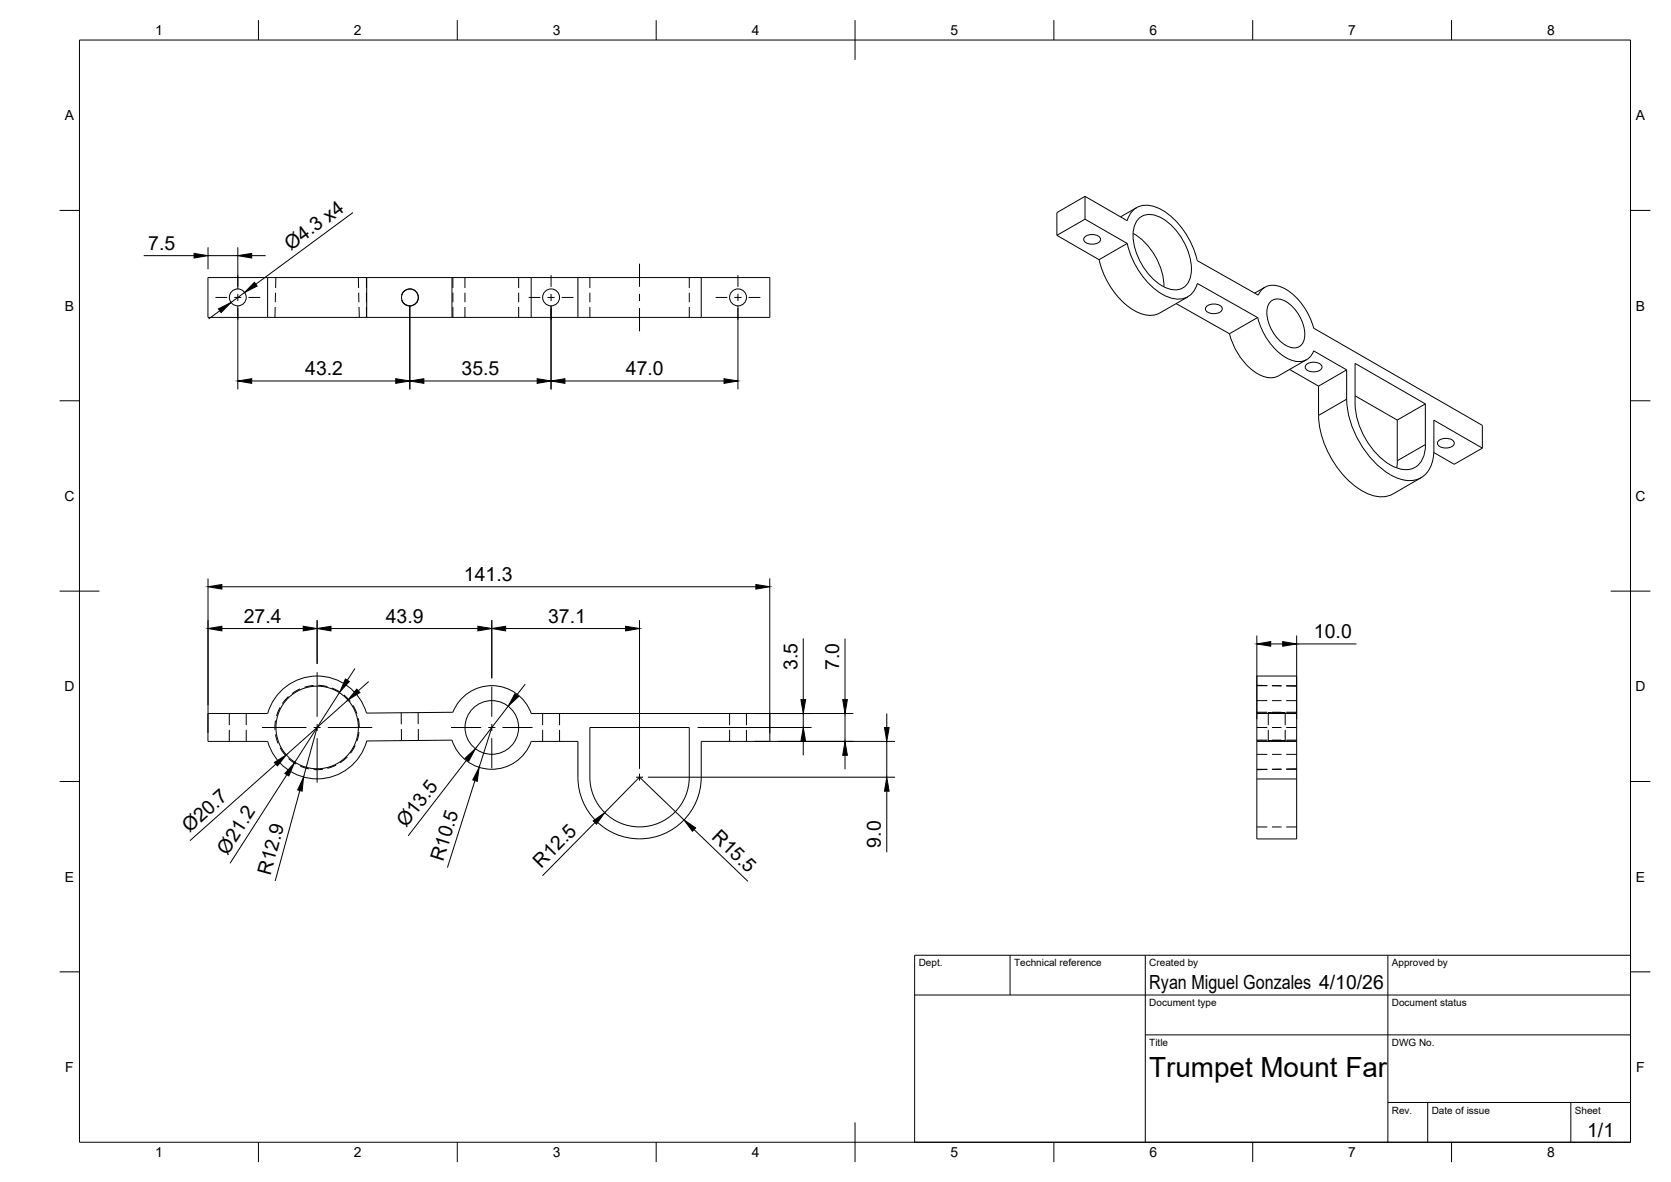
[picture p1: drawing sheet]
<svg xmlns="http://www.w3.org/2000/svg" width="420mm" height="297mm" viewBox="0 0 420 297" stroke-linecap="round" stroke-linejoin="round" font-family="sans-serif">
<!-- layer: Visible -->
<g fill="none" stroke="#000" stroke-width=".25">
<path d="M265.7 59.1l10.7 6.2M272.7 59.6a2.82 2.82 0 0 1 4 .4 1.73 1.73 0 0 1-2.1 1.4 1.73 1.73 0 0 1-2.1-1.4zM272.8 49.3l10.6 6.1a4.9 4.9 0 0 1 6.6-3.6 18.1 18.1 0 0 1 10.3 11.3l.7 2.4M272.8 49.3v5.8M272.8 55.1l10.6 6.1M272.8 49.3l-7.1 4.1v5.7M272.8 55.1l-7.1 4M284.9 58.7a16.4 16.4 0 0 1 7.8 13.4M285.8 52.2l-4 2.3M286.1 55.2a4.2 4.2 0 0 1 5.1-.9 15.5 15.5 0 0 1 8.3 14.5 4.2 4.2 0 0 1-6.2 3.6 15.5 15.5 0 0 1-8.3-14.5l.2-1zM67.3 69.8h24.9M67.3 79.8h24.9"/>
<path d="M67.3 69.8h-15v10h15M67.3 69.8v10M92.2 69.8h21.4M92.2 79.8h21.4M92.2 69.8v10M103.1 72.6a2.13 2.13 0 0 1 2.1 2.1 2.13 2.13 0 0 1-2.1 2.2M113.6 69.8h20M113.6 79.8h20M113.6 69.8v10M133.6 69.8h11.7M133.6 79.8h11.7M133.6 69.8v10"/>
<path d="M145.3 69.8h31M145.3 79.8h31M145.3 69.8v10M176.3 69.8v10M176.3 69.8h17.3v10h-17.3M276.4 65.3a20.1 20.1 0 0 0 9.3 13 6.3 6.3 0 0 0 5.9 .4l7.1-4.1M283.4 61.2l-7 4.1M283.4 61.2a19.7 19.7 0 0 0 10 13.3 5.1 5.1 0 0 0 7.3-2.3l.4-1 15.1 8.6-7.1 4.1M295.7 76.3l13.4 7.6M301 65.5l15.4 8.7a4.1 4.1 0 0 1 6.1-1.9 16.1 16.1 0 0 1 7.8 10.2M303.3 77.1a2.81 2.81 0 0 1 4 .3 1.74 1.74 0 0 1-2.1 1.4 1.72 1.72 0 0 1-2.1-1.4zM316.2 79.8a16.1 16.1 0 0 0 7.9 10.5 4.2 4.2 0 0 0 6.2-2.1"/>
<path d="M318.1 72.2l-2.6 1.5M319.7 75.6a3.6 3.6 0 0 1 4.4 .7 10.2 10.2 0 0 1 3.9 8.7 2.82 2.82 0 0 1-1.8 2.3 2.82 2.82 0 0 1-2.9-.5 10.2 10.2 0 0 1-4.7-9.2l.2-.8zM309.1 83.9a15.6 15.6 0 0 0 8.7 10.7 4.6 4.6 0 0 0 3.7-.2M324.3 92.8l7.2 4.2M328.4 91.7a2.82 2.82 0 0 1 4 .4 1.73 1.73 0 0 1-2.1 1.4 1.73 1.73 0 0 1-2.1-1.4zM328.5 90.4l-7 4.1M330.3 82.5l42.4 24.4v5.7M330.3 88.2l8.3 4.7M331.5 97v7.4a23.8 23.8 0 0 0 12.1 19.5 7.4 7.4 0 0 0 6.6 .2M338.6 92.9v7.4a24.2 24.2 0 0 0 11 19 7.9 7.9 0 0 0 7.7 .7 7.5 7.5 0 0 0 3.2-7.1M338.6 92.9l-7.1 4.1M340.7 99.5l10.6 6.1"/>
<path d="M340.7 101.5a19.1 19.1 0 0 0 10.1 15.9 5 5 0 0 0 7.5-4.4l.1-1.3M351.3 105.6v10.2l-.1 1.8M358.4 101.5l-7.1 4.1M358.4 101.5l-17.7-10.2v10.2M358.4 101.5v10.2M361.6 110.8a2.82 2.82 0 0 1 4.1 .4 1.73 1.73 0 0 1-2.2 1.4 1.73 1.73 0 0 1-2.1-1.4zM372.7 112.6l-12.2-7v7.4M372.7 112.6l-7 4.1-5.2-3M357.3 120.1l-7.1 4M67.3 179.3h-15v7h15M67.3 179.3a12.9 12.9 0 0 1 12.4-9.4 12.9 12.9 0 0 1 12.4 9.3l21.8-.2a10.5 10.5 0 0 1 9.9-6.7 10.5 10.5 0 0 1 9.8 7h60v7h-17.3v9a15.5 15.5 0 0 1-15.5 15.5 15.5 15.5 0 0 1-15.5-15.5v-9h-11.7a10.5 10.5 0 0 1-10.1 7 10.5 10.5 0 0 1-9.8-7.3l-21.5 .2a12.9 12.9 0 0 1-12.4 9.5 12.9 12.9 0 0 1-12.5-9.4M316 179.3v-9.4h10v9.4"/>
<path d="M316 179.3h10M316 179.3v7M326 179.3v7M148.3 182.8h25v12.5a12.5 12.5 0 0 1-12.5 12.5 12.5 12.5 0 0 1-12.5-12.5zM316 195.8v15h10v-15M316 186.3v9.5M316 186.3h10M316 195.8h10M326 186.3v9.5"/>
<circle cx="59.8" cy="74.7" r="2.13"/>
<circle cx="103.1" cy="74.7" r="2.13"/>
<circle cx="138.6" cy="74.7" r="2.13"/>
<circle cx="185.6" cy="74.7" r="2.13"/>
<circle cx="79.8" cy="182.8" r="10.4"/>
<circle cx="123.7" cy="182.8" r="6.7"/>
</g>
<!-- layer: Hidden -->
<g fill="none" stroke="#000" stroke-width=".25">
<path d="M69.2 77.1l-.1 2.7M69.3 73.6l-.1 2.4M69.4 69.8l-.1 2.6M90.1 69.8l.1 2.6M90.2 73.6v2.4M90.3 77.1v2.7M92.1 69.8v2.6M92.1 73.6v2.4M92.1 77.1v2.7M101 75.4a2.19 2.19 0 0 0 2.1 1.5M103.1 72.6a2.18 2.18 0 0 0-2.1 1.6M113.9 69.8v2.6"/>
<path d="M113.9 73.6v2.4M113.9 77.1v2.7M116.9 69.8v2.6M116.9 73.6v2.4M116.9 77.1v2.7M130.4 69.8v2.6M130.4 73.6v2.4M130.4 77.1v2.7M148.3 69.8v2.6M148.3 73.6v2.4M148.3 77.1v2.7M173.3 69.8v2.6"/>
<path d="M173.3 73.6v2.4M173.3 77.1v2.7M57.7 179.3v2.9M61.9 179.3v2.9M70.4 177.8l-.9 2.1M72.5 175l-1.5 1.8M75.5 173.1l-2.1 1.2M78.8 172.3l-2.2 .4M80 172.2l2.3 .3M83.4 172.9l2.1 1.1M86.5 174.6l1.6 1.7M88.8 177.3l.9 2.1"/>
<path d="M100.9 179.1v2.9M105.1 179.1l.1 2.9M136.4 179.3v2.9M140.7 179.3v2.9M183.5 179.3v2.9M187.7 179.3v2.9M316 179.2h2.6M316 179h2.6M316 172.2l2.6 .1h-2.6M316 176.1h2.6M318.9 179.1v3.1M319.6 179.1h-.7h4.3h-.8"/>
<path d="M319.8 179.2h2.4M319.8 179h2.4M319.8 176.1h2.4M322.2 172.3h-2.4l2.4 .1M323.2 179.1v3.1M323.4 179.2h2.6M323.4 179h2.6M323.4 172.4l2.6 .1M323.4 176.1h2.6M323.4 172.3h2.6M57.7 183.4v2.9M61.9 183.4v2.9"/>
<path d="M69.3 181.1l-.1 2.3M69.3 184.6l.6 2.2M70.4 187.9l1.4 1.9M72.6 190.6l1.8 1.4M75.5 192.5l2.2 .7M81.2 193.3l-2.3 .1M84.5 192.3l-2.2 .8M87.3 190.2l-1.8 1.5M89.3 187.3l-1.2 2M90.1 180.5l.2 2.3M90.3 184l-.6 2.2M100.9 183.2v2.9"/>
<path d="M105.2 183.2v2.9M136.4 183.4v2.9M140.7 183.4v2.9M183.5 183.4v2.9M187.7 183.4v2.9M316 182.8h2.6M316 186h2.6M316 186.2h2.6M316 189.6h2.6M316 193.3h2.6M318.6 193.4h-2.6M318.9 183.4v2.9"/>
<path d="M319.8 182.8h2.4M319.8 186h2.4M319.8 186.2h2.4M319.8 193.3h2.4h-2.4M319.8 189.6h2.4M321 186.1h-2.1h.7M322.4 186.1h.8h-2.2M323.2 183.4v2.9M323.4 182.8h2.6M323.4 186h2.6M323.4 186.2h2.6M323.4 189.6h2.6"/>
<path d="M323.4 193.3h2.6M326 193.2l-2.6 .1M316 207.8h2.6M319.8 207.8h2.4M323.4 207.8h2.6"/>
</g>
<!-- layer: Visible Narrow -->
<path d="M338.6 100.3l-7.1 4.1M358.4 111.7l-7.1 4.1" fill="none" stroke="#000" stroke-width=".25"/>
<!-- layer: BORDER -->
<g fill="none" stroke="#000" stroke-width=".25">
<path d="M20 10.1h390v276.9h-390zM65 5.1v5M115 5.1v5M165 5.1v5M215 5.1v10M265 5.1v5M315 5.1v5M365 5.1v5M15 52.9h5M410 52.9h5M15 100.7h5M410 100.7h5"/>
<path d="M15 148.6h10M405 148.6h10M15 196.4h5M410 196.4h5M15 244.2h5M410 244.2h5M65 287v5M115 287v5M165 287v5M215 282.1v9.9M265 287v5M315 287v5"/>
<path d="M365 287v5"/>
</g>
<!-- layer: TITLEBLOCK -->
<path d="M230 240.1h180v46.9h-180zM230 250h180M254 240.1v9.9M288 240.1v46.9M349 240.1v46.9M288 260.1h122M349 277.1h61M359 277.1v9.9M395 277.1v9.9" fill="none" stroke="#000" stroke-width=".25"/>
<!-- layer: Smart Centers -->
<g fill="none" stroke="#000" stroke-width=".25">
<path d="M54.2 74.7h2.9M58.9 74.7h1.8M59.8 69.1v3M59.8 73.9v1.8M59.8 77.4v3M62.5 74.7h2.9M132.9 74.7h3M137.7 74.7h1.7M138.6 69.1v3M138.6 73.9v1.8M138.6 77.4v3M141.2 74.7h3"/>
<path d="M160.8 66.3v5.8M160.8 73.9v1.8M160.8 77.4v5.9M179.9 74.7h3M184.7 74.7h1.8M185.5 69.1v3M185.5 73.9v1.8M185.5 77.4v3M188.2 74.7h3M79.7 168.9v11.2M123.7 172.6v7.5M65.9 182.8h11.1"/>
<path d="M78.8 182.8h1.8M79.7 181.9v1.8M79.7 185.5v11.2M82.4 182.8h11.2M113.4 182.8h7.6M122.8 182.8h1.7M123.7 181.9v1.8M123.7 185.5v7.6M126.3 182.8h7.6M159.9 195.3h1.8M160.8 194.4v1.8"/>
</g>
<!-- layer: FD_Dimensions -->
<g fill="none" stroke="#000" stroke-width=".25">
<path d="M88.8 53.4l-24.5 18M36.1 64.2h12.7M52.3 62.2v5.5M52.3 64.2h7.5M55.3 78.1l-2.8 2.1M59.8 62.2v10.5M59.8 76.9v21M61.5 73.5l-3.4 2.5M63.3 64.2h3.5M103 76.9v21M103.1 76.9v21M138.6 76.9v21"/>
<path d="M185.5 76.9v21M63.3 95.7h36.2M106.6 95.7h28.5M142 95.7h40.1M52.3 145.4v38.8M55.8 158h20.4M55.8 147.5h134.3M79.7 155.9v10.9M83.2 158h37M123.7 155.9v14.6M127.1 158h30.2M160.8 155.9v37.3"/>
<path d="M193.5 145.4v38.8M316 159.7v21M326 159.7v21M85.4 173.9l-11.4 17.8M87.5 175.9l-15.5 13.8M89.2 168l-1.9 2.9M92.7 171.3l-2.6 2.3M127.8 177.5l-8.3 10.7M132.1 171.9l-2.2 2.8M189.8 179.3h24.8M202 160.4v15.4M202 179.3v3.5"/>
<path d="M212.5 160.5v15.3M212.5 179.3v7M223 179.3v3.5M319.5 161.8h3M326 161.8h15.1M69.4 192l-21.6 19.3M72.1 194.7l-14.3 22.2M75.4 198.7l-6.2 22.7M79.7 182.8l-3.4 12.5M117.4 190.9l-14.8 19.1M119.4 196.2l-6.9 21.8M123.7 182.8l-3.2 10"/>
<path d="M162.9 195.3h62.2M175.4 182.8h28.7M189.8 186.3h35.3M202 186.3v3.5M212.5 189.8v3.5M223 186.3v9M223 198.8v15.4M149.6 206.7l-13.2 13.4M152 204.2l8.8-8.9 11.2 10.7M174.5 208.5l13.5 13"/>
</g>
<g fill="#000" stroke="#000" stroke-width=".25">
<path d="M48.8 63.7l3.5 .5-3.5 .6zM54.9 77.6l3.2-1.6-2.5 2.6zM59.8 64.2l3.5-.5v1.1zM64 70.9l.7 1-3.2 1.6zM59.8 95.7l3.5-.5v1.1zM99.5 95.2l3.5 .5-3.5 .6zM103.1 95.7l3.5-.5v1.1zM135.1 95.2l3.5 .5-3.5 .6zM138.6 95.7l3.4-.5v1.1zM182.1 95.2l3.4 .5-3.4 .6zM52.3 158l3.5-.6v1.1zM52.3 147.5l3.5-.6v1.1z"/>
<path d="M76.2 157.4l3.5 .6-3.5 .5zM79.7 158l3.5-.6v1.1zM120.2 157.4l3.5 .6-3.5 .5zM123.7 158l3.4-.6v1.1zM157.3 157.4l3.5 .6-3.5 .5zM190.1 146.9l3.4 .6-3.4 .5zM86.8 170.6l1 .7-2.4 2.6zM89.7 173.2l.8 .8-3 1.9zM129.5 174.4l.9 .7-2.6 2.4zM201.4 175.8h1.2l-.6 3.5zM211.9 175.8h1.2l-.6 3.5zM316 161.8l3.5-.6v1.2z"/>
<path d="M322.5 161.2l3.5 .6-3.5 .6zM69 191.6l3-1.9-2.2 2.8zM74 191.7l-1.4 3.3-1-.6zM76.3 195.3l-.3 3.5-1.2-.3zM116.9 190.6l2.6-2.4-1.6 3.1zM120.5 192.8l-.5 3.5-1.1-.3zM202 182.8l.6 3.5h-1.2zM212.5 186.3l.6 3.5h-1.2zM222.4 182.8h1.2l-.6 3.5zM223 195.3l.6 3.5h-1.2zM149.2 206.3l2.8-2.1-2 2.9zM172 206l2.9 2.1-.8 .8z"/>
</g>
<text font-size="7" x="289" y="270.6">Trumpet Mount Far</text>
<g font-size="4.9">
<text x="37.3" y="62.8">7.5</text>
<text x="73.1" y="63" transform="rotate(-36 73.1 63)">Ø4.3 x4</text>
<text x="76.8" y="94.3">43.2</text>
<text x="116.1" y="94.3">35.5</text>
<text x="157.4" y="94.3">47.0</text>
<text x="116.6" y="146">141.3</text>
<text x="61.3" y="156.6">27.4</text>
<text x="97" y="156.5">43.9</text>
<text x="137.8" y="156.5">37.1</text>
<text x="330.4" y="160.4">10.0</text>
<text x="200.5" y="168.4" transform="rotate(-90 200.5 168.4)">3.5</text>
<text x="211" y="168.4" transform="rotate(-90 211 168.4)">7.0</text>
<text x="47.6" y="209.3" transform="rotate(-42 47.6 209.3)">Ø20.7</text>
<text x="102.2" y="208.2" transform="rotate(-52 102.2 208.2)">Ø13.5</text>
<text x="57.2" y="215.1" transform="rotate(-57 57.2 215.1)">Ø21.2</text>
<text x="178.8" y="210.6" transform="rotate(44 178.8 210.6)">R15.5</text>
<text x="221.5" y="213" transform="rotate(-90 221.5 213)">9.0</text>
<text x="68.1" y="220" transform="rotate(-75 68.1 220)">R12.9</text>
<text x="111.4" y="216.6" transform="rotate(-72 111.4 216.6)">R10.5</text>
<text x="136.1" y="218.3" transform="rotate(-45 136.1 218.3)">R12.5</text>
<text x="289" y="248.5">Ryan Miguel Gonzales 4/10/26</text>
<text x="399.1" y="285.7">1/1</text>
</g>
<g font-size="3.5">
<text x="39" y="8.8">1</text>
<text x="89" y="8.8">2</text>
<text x="139" y="8.8">3</text>
<text x="189" y="8.8">4</text>
<text x="239" y="8.8">5</text>
<text x="289" y="8.8">6</text>
<text x="339" y="8.8">7</text>
<text x="389" y="8.8">8</text>
<text x="16.3" y="30.2">A</text>
<text x="411.3" y="30.2">A</text>
<text x="16.3" y="78">B</text>
<text x="411.3" y="78">B</text>
<text x="16.2" y="125.9">C</text>
<text x="411.2" y="125.9">C</text>
<text x="16.2" y="173.7">D</text>
<text x="411.2" y="173.7">D</text>
<text x="16.3" y="221.6">E</text>
<text x="411.3" y="221.6">E</text>
<text x="16.4" y="269.4">F</text>
<text x="411.4" y="269.4">F</text>
<text x="39" y="290.8">1</text>
<text x="89" y="290.8">2</text>
<text x="139" y="290.8">3</text>
<text x="189" y="290.8">4</text>
<text x="239" y="290.8">5</text>
<text x="289" y="290.8">6</text>
<text x="339" y="290.8">7</text>
<text x="389" y="290.8">8</text>
</g>
<g font-size="2.5">
<text x="231" y="242.9">Dept.</text>
<text x="255" y="242.9">Technical reference</text>
<text x="289" y="242.9">Created by</text>
<text x="350" y="242.9">Approved by</text>
<text x="289" y="252.8">Document type</text>
<text x="350" y="252.8">Document status</text>
<text x="289" y="262.9">Title</text>
<text x="350" y="262.9">DWG No.</text>
<text x="350" y="279.9">Rev.</text>
<text x="360" y="279.9">Date of issue</text>
<text x="396" y="279.9">Sheet</text>
</g>
</svg>
